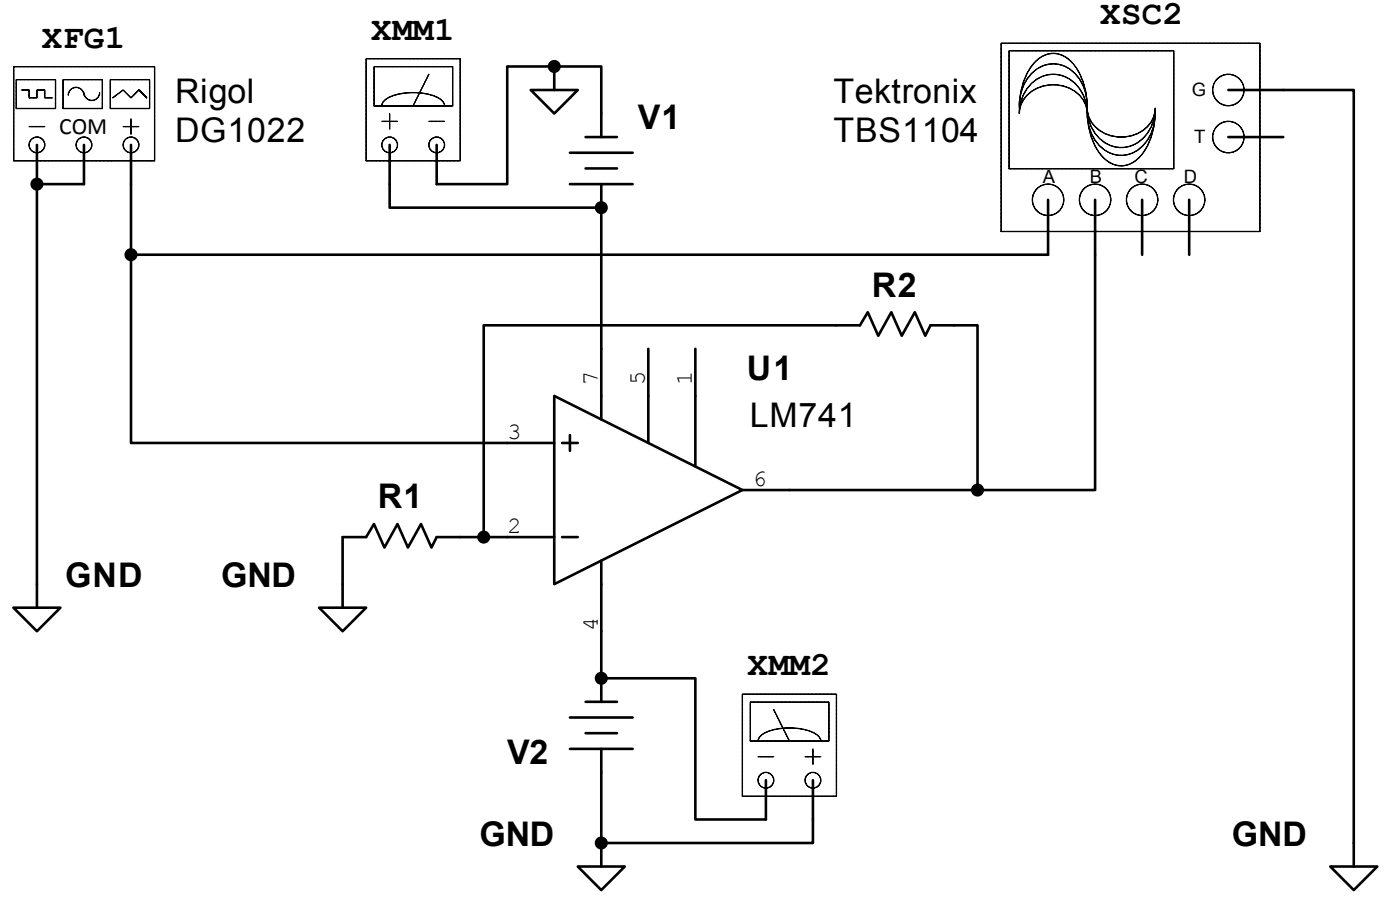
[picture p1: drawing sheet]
<svg xmlns="http://www.w3.org/2000/svg" width="142mm" height="93mm" viewBox="0 0 142 93" stroke-linecap="round" stroke-linejoin="round" font-family="sans-serif">
<path d="M101.4 4.4h26.2v19h-26.2z" fill="none" stroke="#000" stroke-width=".13"/>
<circle cx="106.1" cy="20.2" r="1.59" fill="#fff"/>
<circle cx="106.1" cy="20.2" r="1.59" fill="none" stroke="#000" stroke-width=".13"/>
<path d="M106.1 20.2v3.2" fill="none" stroke="#000" stroke-width=".26"/>
<circle cx="110.9" cy="20.2" r="1.59" fill="#fff"/>
<circle cx="110.9" cy="20.2" r="1.59" fill="none" stroke="#000" stroke-width=".13"/>
<path d="M110.9 20.2v3.2" fill="none" stroke="#000" stroke-width=".26"/>
<circle cx="124.4" cy="9.1" r="1.59" fill="#fff"/>
<circle cx="124.4" cy="9.1" r="1.59" fill="none" stroke="#000" stroke-width=".13"/>
<path d="M124.4 9.1h3.2" fill="none" stroke="#000" stroke-width=".26"/>
<circle cx="124.4" cy="13.9" r="1.59" fill="#fff"/>
<circle cx="124.4" cy="13.9" r="1.59" fill="none" stroke="#000" stroke-width=".13"/>
<path d="M124.4 13.9h3.2" fill="none" stroke="#000" stroke-width=".26"/>
<path d="M102.2 5.2h16.7v11.9h-16.7z" fill="#fff"/>
<path d="M102.2 5.1h16.7v12h-16.7zM103.2 11a6.7 6.7 0 0 1 1.7-4.8 2.46 2.46 0 0 1 4 .5 7.1 7.1 0 0 1 1.2 4.3" fill="none" stroke="#000" stroke-width=".13"/>
<circle cx="115.7" cy="20.2" r="1.59" fill="#fff"/>
<circle cx="115.7" cy="20.2" r="1.59" fill="none" stroke="#000" stroke-width=".13"/>
<path d="M115.7 20.2v3.2" fill="none" stroke="#000" stroke-width=".26"/>
<circle cx="120.4" cy="20.2" r="1.59" fill="#fff"/>
<g fill="none" stroke="#000" stroke-width=".13">
<path d="M103.2 10.7a4.2 4.2 0 0 1 2.8-4.2 3.3 3.3 0 0 1 3.8 2.5l.2 .8 .1 .9M104.2 8.7a3.2 3.2 0 0 1 5.3 .6l.3 .6 .2 .8 .1 .8a3.2 3.2 0 0 0-3.4-2.9 3.2 3.2 0 0 0-3.5 2.9 4.3 4.3 0 0 1 1-2.8zM110.1 11.2a6.7 6.7 0 0 0 1.7 4.8 2.46 2.46 0 0 0 4-.5 7.1 7.1 0 0 0 1.2-4.3M110.1 11.5a4.2 4.2 0 0 0 2.7 4.1 3.3 3.3 0 0 0 3.9-2.5l.2-.8 .1-.8M110.1 11a3.2 3.2 0 0 0 3.4 2.9 3.2 3.2 0 0 0 3.5-2.9 3.7 3.7 0 0 1-3.5 3.9 3.7 3.7 0 0 1-3.4-3.9z"/>
<circle cx="120.4" cy="20.2" r="1.59"/>
</g>
<path d="M127.6 9.1h2.3M127.6 13.9h2.3M106.1 23.4v2.4M110.9 23.4v2.4M115.7 23.4v2.4M120.4 20.2v5.6" fill="none" stroke="#000" stroke-width=".26"/>
<path d="M1.4 6.8h14.3v9.5h-14.3z" fill="#fff"/>
<path d="M1.4 6.7h14.3v9.6h-14.3z" fill="none" stroke="#000" stroke-width=".13"/>
<circle cx="13.3" cy="14.7" r=".79" fill="#fff"/>
<g fill="none" stroke="#000" stroke-width=".13">
<path d="M12.5 12.8h1.6"/>
<circle cx="13.3" cy="14.7" r=".79"/>
</g>
<path d="M13.3 14.7v1.6" fill="none" stroke="#000" stroke-width=".26"/>
<circle cx="8.5" cy="14.7" r=".79" fill="#fff"/>
<circle cx="8.5" cy="14.7" r=".79" fill="none" stroke="#000" stroke-width=".13"/>
<path d="M8.5 14.7v1.6" fill="none" stroke="#000" stroke-width=".26"/>
<circle cx="3.7" cy="14.7" r=".79" fill="#fff"/>
<g fill="none" stroke="#000" stroke-width=".13">
<path d="M2.9 12.8h1.6M13.3 12v1.6"/>
<circle cx="3.7" cy="14.7" r=".79"/>
</g>
<path d="M3.7 14.7v1.6" fill="none" stroke="#000" stroke-width=".26"/>
<path d="M11.2 8.1h3.9v2.9h-3.9z" fill="#fff"/>
<path d="M11.2 8.1h3.9v2.9h-3.9zM11.4 9.9l1.1-.8 .8 .8 .8-.8 .8 .8" fill="none" stroke="#000" stroke-width=".13"/>
<path d="M6.4 8.1h4v2.9h-4z" fill="#fff"/>
<path d="M6.4 8.1h4v2.9h-4zM6.9 9.6a.79 .79 0 0 1 .8-.8 .79 .79 0 0 1 .8 .8M8.5 9.4a.79 .79 0 0 0 .8 .8 .79 .79 0 0 0 .8-.8" fill="none" stroke="#000" stroke-width=".13"/>
<path d="M1.7 8.1h3.9v2.9h-3.9z" fill="#fff"/>
<path d="M1.6 8.1h4v2.9h-4zM2.2 9.1h.7v.8h.8v-.8h.8v.8h.8" fill="none" stroke="#000" stroke-width=".13"/>
<g fill="none" stroke="#000" stroke-width=".26">
<path d="M3.7 16.3v2.3M8.5 16.3v2.3M13.3 16.3v2.3M53.7 9.1h4.8l-2.4 2.4zM56.1 6.7v2.4M57.7 18.6h6.4M57.7 15.5h6.4M59.3 17h3.2M59.3 13.9h3.2M60.9 11.5v2.4M60.9 18.6v2.4M60.9 35.3v7.1"/>
<path d="M65.7 35.3v9.5M70.4 35.3v11.9M51.4 44.8h4.7M51.4 54.4h4.7M56.1 40.1l19.1 9.5-19.1 9.5zM56.9 44.8h1.6M56.9 54.4h1.6M57.7 44v1.6M60.9 56.7v7.2M75.2 49.6h4.7M57.7 75.8h6.4M57.7 72.6h6.4"/>
<path d="M59.3 74.2h3.2M59.3 71h3.2M60.9 68.6v2.4M60.9 75.8v2.4M58.5 87.7h4.8l-2.4 2.4zM60.9 85.3v2.4"/>
</g>
<path d="M37.1 6h9.5v10.3h-9.5z" fill="#fff"/>
<path d="M37.1 5.9h9.5v10.4h-9.5z" fill="none" stroke="#000" stroke-width=".13"/>
<path d="M37.9 6.8h7.9v3.9h-7.9z" fill="#fff"/>
<path d="M37.9 6.7h7.9v4h-7.9zM43.4 7.5l-1.6 3.2" fill="none" stroke="#000" stroke-width=".13"/>
<circle cx="39.5" cy="14.7" r=".79" fill="#fff"/>
<circle cx="39.5" cy="14.7" r=".79" fill="none" stroke="#000" stroke-width=".13"/>
<circle cx="44.2" cy="14.7" r=".79" fill="#fff"/>
<g fill="none" stroke="#000" stroke-width=".13">
<path d="M38.7 10.7a1.43 1.43 0 0 1 1.2-1 6 6 0 0 1 4.8 .4l.2 .3 .1 .3M38.7 12.3h1.6M39.5 11.5v1.6M43.4 12.3h1.6"/>
<circle cx="44.2" cy="14.7" r=".79"/>
</g>
<path d="M39.5 14.7v3.9M44.2 14.7v3.9" fill="none" stroke="#000" stroke-width=".26"/>
<path d="M75.2 70.3h9.5v10.3h-9.5z" fill="#fff"/>
<path d="M75.2 70.2h9.5v10.4h-9.5z" fill="none" stroke="#000" stroke-width=".13"/>
<path d="M76 71.1h7.9v3.9h-7.9z" fill="#fff"/>
<path d="M76 71.1h7.9v3.9h-7.9zM78.4 71.8l1.5 3.2" fill="none" stroke="#000" stroke-width=".13"/>
<circle cx="82.3" cy="79" r=".79" fill="#fff"/>
<circle cx="82.3" cy="79" r=".79" fill="none" stroke="#000" stroke-width=".13"/>
<circle cx="77.6" cy="79" r=".79" fill="#fff"/>
<g fill="none" stroke="#000" stroke-width=".13">
<path d="M76.8 75a1.43 1.43 0 0 1 1.2-1 6 6 0 0 1 4.8 .4l.2 .3 .1 .3M76.8 76.6h1.6M81.5 76.6h1.6M82.3 75.8v1.6"/>
<circle cx="77.6" cy="79" r=".79"/>
</g>
<g fill="none" stroke="#000" stroke-width=".26">
<path d="M8.5 18.6h-4.8v42.9M13.3 18.6v7.2M39.5 18.6v2.4h21.4v14.3M60.9 11.5v-4.8h-9.5v11.9h-7.2M129.9 9.1h7.2v78.6M13.3 25.8v19h38.1M13.3 25.8h92.8M110.9 25.8v23.8h-11.9M51.4 54.4h-7.2l-.5 1-1.1-2.4-1.3 2.4-1-2.4-1.4 2.4-1-2.4-.8 1.4h-2.4v7.1M79.9 49.6h19.1M99 49.6v-16.7h-4.8l-.5 1.1-1.1-2.4-1.3 2.4-1-2.4-1.4 2.4-1-2.4-.8 1.3h-38.1v21.5M1.4 61.5h4.7l-2.4 2.4z"/>
<path d="M32.3 61.5h4.8l-2.4 2.4zM60.9 78.2v7.1h21.4v-6.3M60.9 63.9v4.7h9.5v14.3h7.2v-3.9M134.7 87.7h4.8l-2.4 2.4z"/>
<circle cx="3.7" cy="18.6" r=".53"/>
<circle cx="56.1" cy="6.7" r=".53"/>
<circle cx="13.3" cy="25.8" r=".53"/>
<circle cx="60.9" cy="21" r=".53"/>
<circle cx="49" cy="54.4" r=".53"/>
<circle cx="99" cy="49.6" r=".53"/>
<circle cx="60.9" cy="68.6" r=".53"/>
<circle cx="60.9" cy="85.3" r=".53"/>
</g>
<g fill="#000">
<circle cx="3.7" cy="18.6" r=".53"/>
<circle cx="56.1" cy="6.7" r=".53"/>
<circle cx="13.3" cy="25.8" r=".53"/>
<circle cx="60.9" cy="21" r=".53"/>
<circle cx="49" cy="54.4" r=".53"/>
<circle cx="99" cy="49.6" r=".53"/>
<circle cx="60.9" cy="68.6" r=".53"/>
<circle cx="60.9" cy="85.3" r=".53"/>
</g>
<g font-size="3.4">
<text x="4.2" y="4.8">XFG1</text>
<text x="37.6" y="4">XMM1</text>
<text x="111.4" y="2.4">XSC2</text>
<text x="17.7" y="10.4">Rigol</text>
<text x="84.4" y="10.4">Tektronix</text>
<text x="17.7" y="14.3">DG1022</text>
<text x="64.6" y="13.1">V1</text>
<text x="84.4" y="14.3">TBS1104</text>
<text x="88.3" y="30">R2</text>
<text x="75.6" y="38.5">U1</text>
<text x="75.9" y="43.2">LM741</text>
<text x="38.3" y="51.5">R1</text>
<text x="6.6" y="59.4">GND</text>
<text x="22.4" y="59.4">GND</text>
<text x="75.7" y="68.3">XMM2</text>
<text x="51.3" y="77.4">V2</text>
<text x="48.5" y="85.6">GND</text>
<text x="124.7" y="85.6">GND</text>
</g>
<g font-size="2.4">
<text x="6" y="13.5">COM</text>
<text x="60.5" y="39" transform="rotate(-90 60.5 39)">7</text>
<text x="65.3" y="39" transform="rotate(-90 65.3 39)">5</text>
<text x="70.1" y="39" transform="rotate(-90 70.1 39)">1</text>
<text x="51.4" y="44.4">3</text>
<text x="51.4" y="53.9">2</text>
<text x="76.2" y="49.2">6</text>
<text x="60.5" y="63.9" transform="rotate(-90 60.5 63.9)">4</text>
</g>
<g font-size="1.9">
<text x="120.7" y="9.8">G</text>
<text x="120.9" y="14.5">T</text>
<text x="105.6" y="18.5">A</text>
<text x="110.4" y="18.5">B</text>
<text x="114.9" y="18.5">C</text>
<text x="119.9" y="18.5">D</text>
</g>
</svg>
